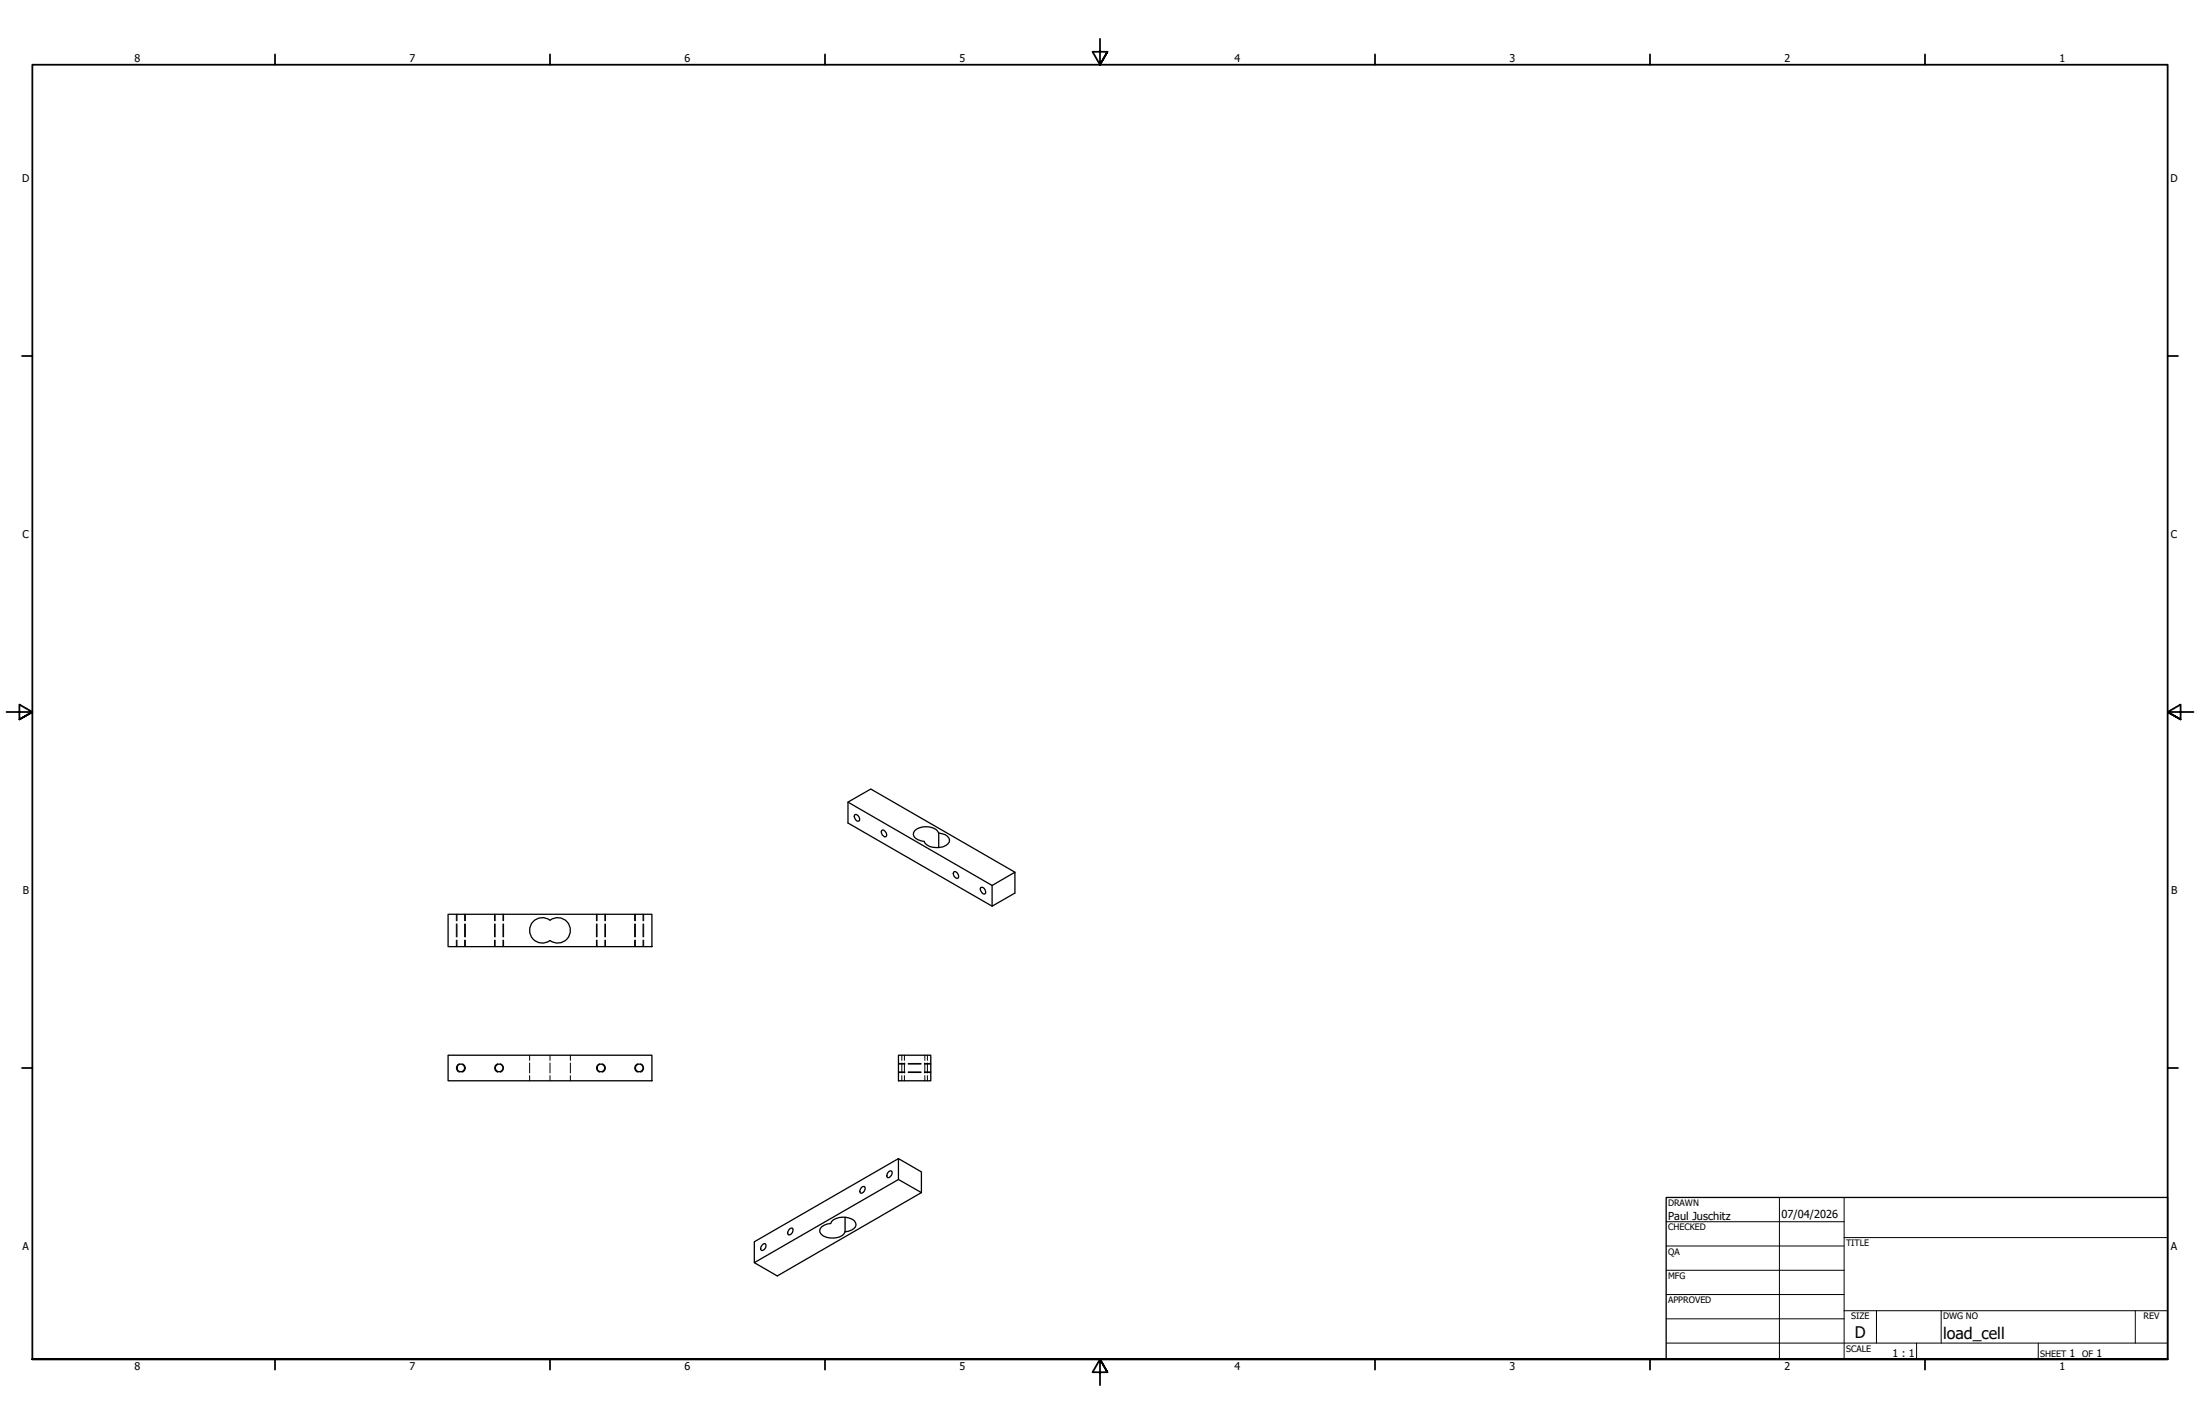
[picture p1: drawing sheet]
<svg xmlns="http://www.w3.org/2000/svg" width="864mm" height="559mm" viewBox="0 0 864 559" stroke-linecap="round" stroke-linejoin="round" font-family="sans-serif">
<!-- layer: Hidden (ANSI) -->
<g fill="none" stroke="#000" stroke-width=".39">
<path d="M179.4 358.8v2.5M182.4 358.8v2.5M194.4 358.8v2.5M197.4 358.8v2.5M234.4 358.8v2.5M237.4 358.8v2.5M249.4 358.8v2.5M252.4 358.8v2.5M179.4 362.6v5.1M179.4 368.9v2.6M182.4 362.6v5.1M182.4 368.9v2.6"/>
<path d="M194.4 362.6v5.1M194.4 368.9v2.6M197.4 362.6v5.1M197.4 368.9v2.6M234.4 362.6v5.1M234.4 368.9v2.6M237.4 362.6v5.1M237.4 368.9v2.6M249.4 362.6v5.1M249.4 368.9v2.6M252.4 362.6v5.1M252.4 368.9v2.6"/>
<path d="M207.9 414.1v2M207.9 417.1v4M215.9 414.1v2M215.9 417.1v4M223.9 414.1v2M223.9 417.1v4M352.7 417.6h2.5M354 414.1v2M354 417.1v4M355 414.1v2M355 417.1v4M356.5 417.6h5.1"/>
<path d="M362.8 417.6h2.6M363 414.1v2M363 417.1v4M364 414.1v2M364 417.1v4M207.9 422.1v2M215.9 422.1v2M223.9 422.1v2M352.7 420.6h2.5M354 422.1v2M355 422.1v2M356.5 420.6h5.1"/>
<path d="M362.8 420.6h2.6M363 422.1v2M364 422.1v2"/>
</g>
<!-- layer: Hidden Narrow (ANSI) -->
<g fill="none" stroke="#000" stroke-width=".39">
<path d="M179.1 358.8v2.5M182.7 358.8v2.5M194.1 358.8v2.5M197.7 358.8v2.5M234.1 358.8v2.5M237.7 358.8v2.5M249.1 358.8v2.5M252.7 358.8v2.5M179.1 362.6v5.1M179.1 368.9v2.6M182.7 362.6v5.1M182.7 368.9v2.6"/>
<path d="M194.1 362.6v5.1M194.1 368.9v2.6M197.7 362.6v5.1M197.7 368.9v2.6M234.1 362.6v5.1M234.1 368.9v2.6M237.7 362.6v5.1M237.7 368.9v2.6M249.1 362.6v5.1M249.1 368.9v2.6M252.7 362.6v5.1M252.7 368.9v2.6"/>
<path d="M180.3 417.4a1.73 1.73 0 0 0-1.2 1.7 1.73 1.73 0 0 0 1.2 1.7M181.4 417.4a1.71 1.71 0 0 1 1.3 1.7 1.71 1.71 0 0 1-1.3 1.7M195.4 417.4a1.71 1.71 0 0 0-1.3 1.7 1.71 1.71 0 0 0 1.3 1.7M196.4 417.4a1.71 1.71 0 0 1 1.3 1.7 1.71 1.71 0 0 1-1.3 1.7M235.4 417.4a1.71 1.71 0 0 0-1.3 1.7 1.71 1.71 0 0 0 1.3 1.7M236.4 417.4a1.71 1.71 0 0 1 1.3 1.7 1.71 1.71 0 0 1-1.3 1.7M250.4 417.4a1.71 1.71 0 0 0-1.3 1.7 1.71 1.71 0 0 0 1.3 1.7M251.5 417.4a1.73 1.73 0 0 1 1.2 1.7 1.73 1.73 0 0 1-1.2 1.7M352.7 417.3h2.5M356.5 417.3h5.1M362.8 417.3h2.6M352.7 420.9h2.5"/>
<path d="M356.5 420.9h5.1M362.8 420.9h2.6"/>
</g>
<!-- layer: Visible (ANSI) -->
<g fill="none" stroke="#000" stroke-width=".51">
<path d="M332.9 314.8l56.5 32.7 9-5.2v8.2l-9 5.1v-8.1M335.5 319.8l.3-.2a1.79 1.79 0 0 1 1.4 2.6 1.8 1.8 0 0 1-1.7-2.4zM346.1 325.9l.3-.2a1.83 1.83 0 0 1 1.4 2.6 1.72 1.72 0 0 1-1.7-2.4zM359.2 325.9a7 7 0 0 1 8.8 .2l.5 .8a4.4 4.4 0 0 1 4.2 2.7 4.4 4.4 0 0 1-5.2 3 4.9 4.9 0 0 1-4.7-2.4 4.6 4.6 0 0 1-4.3-2.7zM368.5 326.9v5.7M175.9 358.8h80v12.7h-80zM374.3 342.3l.3-.3a1.83 1.83 0 0 1 1.4 2.6 1.72 1.72 0 0 1-1.7-2.3zM384.9 348.4l.4-.2a1.8 1.8 0 0 1 1.4 2.6 1.87 1.87 0 0 1-1.8-2.4zM398.4 342.3l-56.6-32.7-8.9 5.2v8.2l56.5 32.6M209.2 361.7a5 5 0 0 1 6.7-.6 5 5 0 0 1 6.7 .6 5 5 0 0 1 0 6.8 5 5 0 0 1-6.7 .6 5 5 0 0 1-6.7-.7 5 5 0 0 1 0-6.7zM175.9 414.1h80v10h-80zM352.7 414.1h12.7v10h-12.7z"/>
<path d="M352.7 454.7v8.2l9 5.1-56.6 32.7-9-5.2v-8.2l56.6-32.6 9 5.2v8.1M331.7 477.6v5.8M338.4 465.8l.9-.2a1.62 1.62 0 0 1 0 1.8 1.62 1.62 0 0 1-1.7 .7 2.17 2.17 0 0 1 .8-2.3zM348.6 460.1l.9-.7 .4 .1a1.83 1.83 0 0 1-1.3 2.7 1.34 1.34 0 0 1 0-2.1zM352.7 462.9l-56.6 32.6M299.1 488.7l.9-.7 .5 .1a1.83 1.83 0 0 1-1.4 2.6l-.5-.7zM310.1 482.1l1-.1a1.86 1.86 0 0 1-1.4 2.6l-.4-.2a2.08 2.08 0 0 1 .8-2.3zM322.6 481.3l2.1-1 1.4-.2a5.8 5.8 0 0 1 7.3-2.1 2.4 2.4 0 0 1 2.5 2 2.4 2.4 0 0 1-1.7 2.7l-2.5 .7a5.4 5.4 0 0 1-6.1 2.4 3.9 3.9 0 0 1-3.8-2.9z"/>
<circle cx="180.9" cy="419.1" r="1.49"/>
<circle cx="195.9" cy="419.1" r="1.49"/>
<circle cx="235.9" cy="419.1" r="1.49"/>
<circle cx="250.9" cy="419.1" r="1.49"/>
</g>
<!-- layer: Border (ANSI) -->
<g fill="none" stroke="#000" stroke-width=".7">
<path d="M431.8 15.2v10.2l-2.9-5.1h5.8l-2.9 5.1 2.9-5.1M107.9 21.3v4.1M215.9 21.3v4.1M323.8 21.3v4.1M539.8 21.3v4.1M647.7 21.3v4.1M755.6 21.3v4.1M8.6 139.7h4.1M850.9 139.7h4.1M2.5 279.4h10.2l-5.1-2.9v5.8l5.1-2.9-5.1 2.9M861.1 279.4h-10.2l5.1-2.9v5.8l-5.1-2.9 5.1 2.9M8.6 419.1h4.1"/>
<path d="M850.9 419.1h4.1M12.7 533.4v-508h838.2v508h-838.2h838.2M107.9 533.4v4.1M215.9 533.4v4.1M323.8 533.4v4.1M434.7 538.5l-2.9-5.1 2.9 5.1h-5.8l2.9-5.1v10.2M539.8 533.4v4.1M647.7 533.4v4.1M755.6 533.4v4.1"/>
</g>
<!-- layer: Title (ANSI) -->
<g fill="none" stroke="#000" stroke-width=".39">
<path d="M654 479.4h69.9M698.5 469.9v63.5M723.9 469.9v63.5M654 488.9h69.9M654 498.5h69.9M723.9 485.6h127M654 508h69.9M654 517.5h69.9M723.9 514.3h127M736.6 514.3v12.7M762 514.3v12.7M838.2 514.3v12.7"/>
<path d="M654 527h196.9M752.3 527v6.4M800.1 527v6.4"/>
</g>
<path d="M654 469.9h196.9v63.5h-196.9z" fill="none" stroke="#000" stroke-width=".51"/>
<g font-size="6.3">
<text x="728.1" y="524.9">D</text>
<text x="762.8" y="525.4">load_cell</text>
</g>
<g font-size="4.3">
<text x="654.8" y="478.6">Paul Juschitz</text>
<text x="699.3" y="478">07/04/2026</text>
</g>
<g font-size="4.2">
<text x="52.8" y="24.4">8</text>
<text x="160.8" y="24.4">7</text>
<text x="268.7" y="24.4">6</text>
<text x="376.7" y="24.4">5</text>
<text x="484.6" y="24.4">4</text>
<text x="592.6" y="24.4">3</text>
<text x="700.5" y="24.4">2</text>
<text x="808.5" y="24.4">1</text>
<text x="8.8" y="71.4">D</text>
<text x="852" y="71.4">D</text>
<text x="8.9" y="211.1">C</text>
<text x="852.2" y="211.1">C</text>
<text x="9" y="350.8">B</text>
<text x="852.2" y="350.8">B</text>
<text x="8.9" y="490.5">A</text>
<text x="852.2" y="490.5">A</text>
<text x="742.9" y="532.6">1 : 1</text>
<text x="812.4" y="532.6">1</text>
<text x="823" y="532.6">1</text>
<text x="52.8" y="537.5">8</text>
<text x="160.8" y="537.5">7</text>
<text x="268.7" y="537.5">6</text>
<text x="376.7" y="537.5">5</text>
<text x="484.6" y="537.5">4</text>
<text x="592.6" y="537.5">3</text>
<text x="700.5" y="537.5">2</text>
<text x="808.5" y="537.5">1</text>
</g>
<g font-size="3.5">
<text x="654.8" y="473.2">DRAWN</text>
<text x="654.8" y="482.8">CHECKED</text>
<text x="724.7" y="488.9">TITLE</text>
<text x="654.8" y="492.3">QA</text>
<text x="654.8" y="501.8">MFG</text>
<text x="654.8" y="511.4">APPROVED</text>
<text x="726.7" y="517.7">SIZE</text>
<text x="762.8" y="517.7">DWG NO</text>
<text x="841.4" y="517.7">REV</text>
<text x="724.7" y="530.4">SCALE</text>
<text x="800.9" y="532.6">SHEET</text>
<text x="817.4" y="532.6">OF</text>
</g>
</svg>
